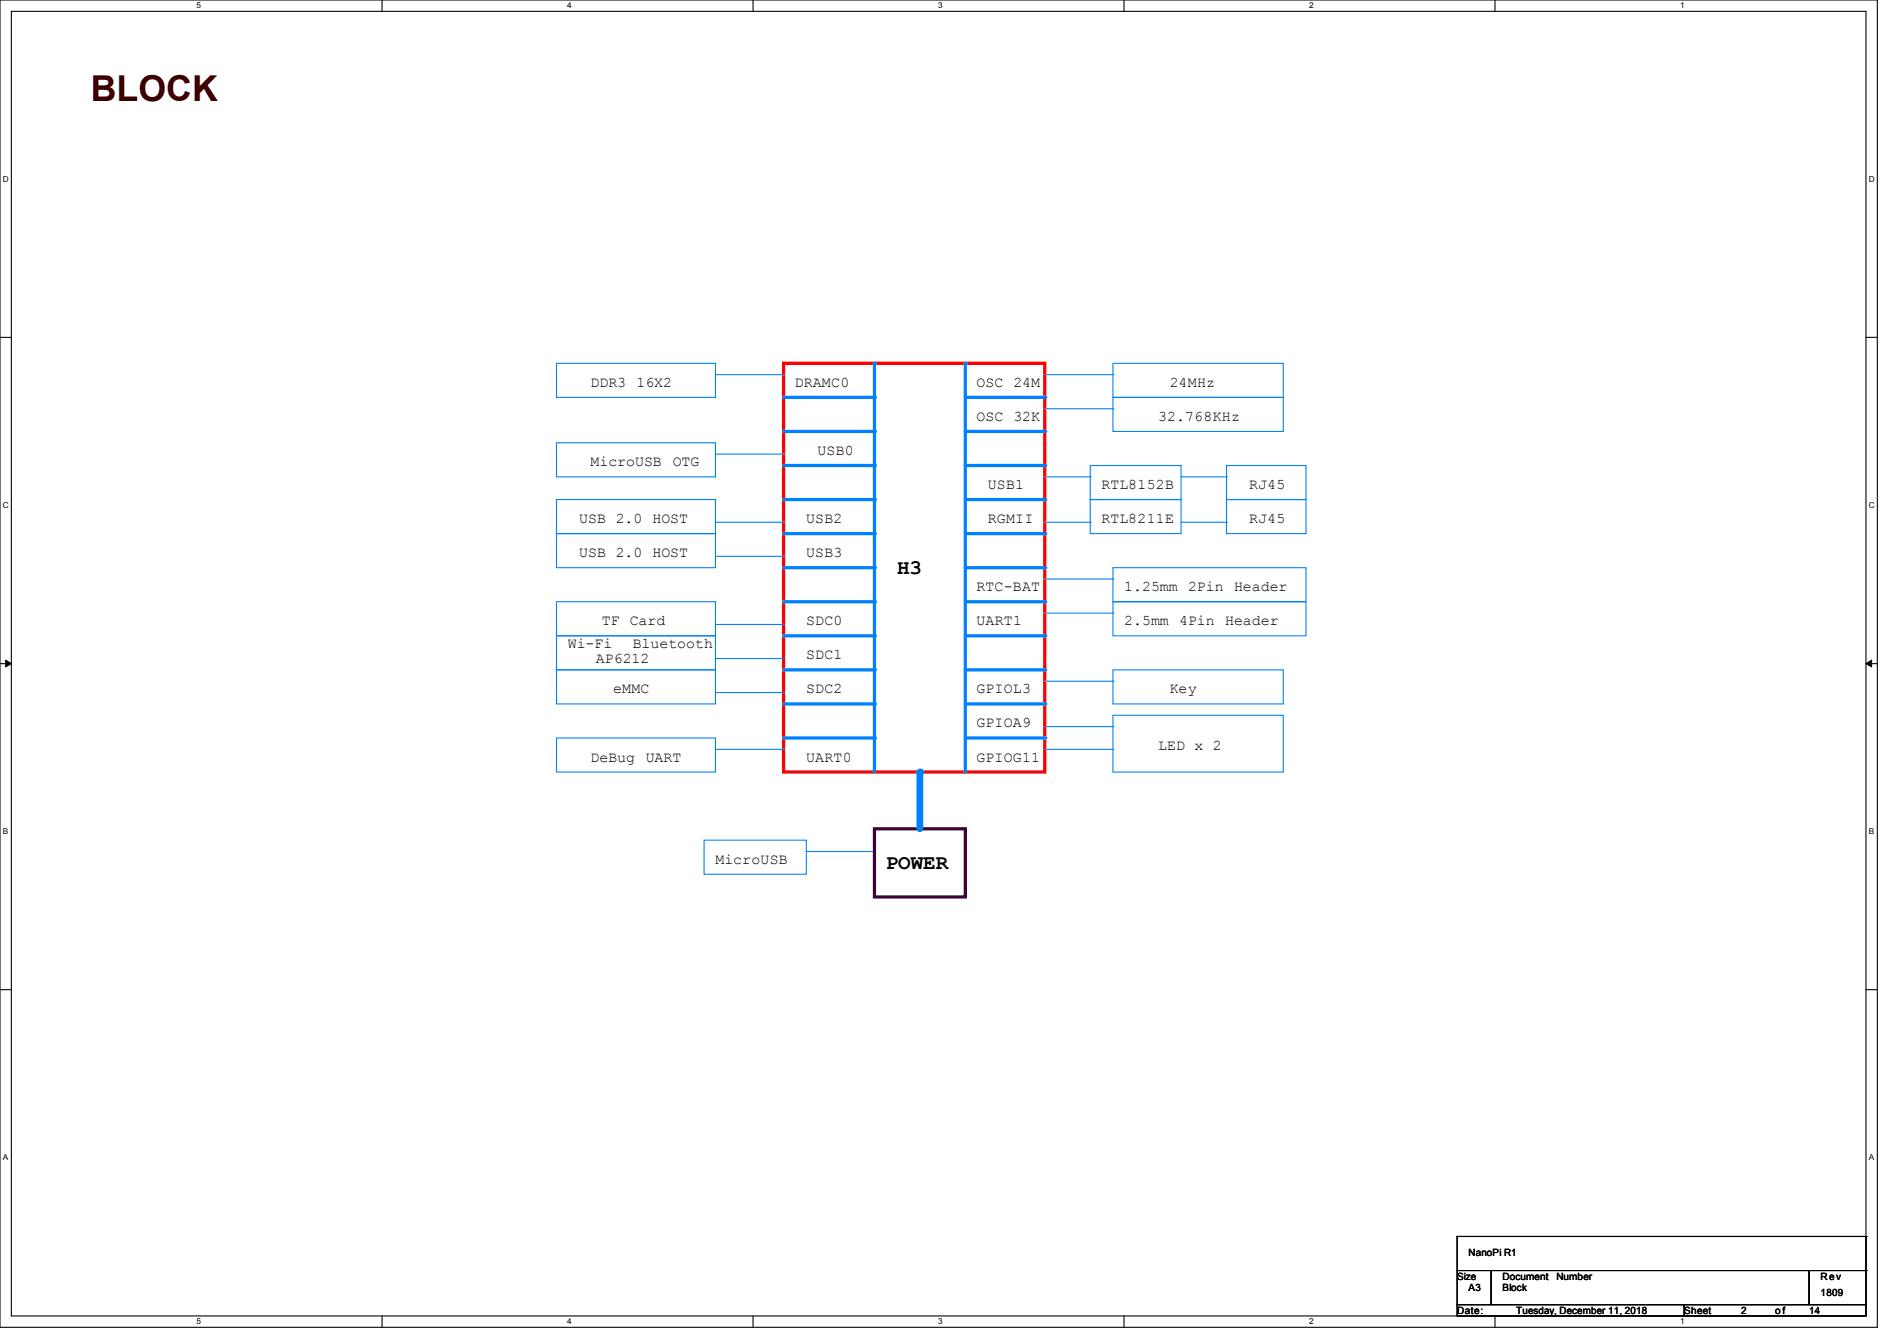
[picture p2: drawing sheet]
<svg xmlns="http://www.w3.org/2000/svg" width="297mm" height="210mm" viewBox="0 0 297 210" stroke-linecap="round" stroke-linejoin="round" font-family="sans-serif">
<path d="M0 0h293.9v207.9h-293.9zM1.8 1.8h290.3v204.3h-290.3z" fill="none" stroke="#000" stroke-width=".17"/>
<g fill="#fff">
<path d="M30.8 .2h.7v1.4h-.7z"/>
<path d="M30.8 206.2h.7v1.4h-.7z"/>
</g>
<path d="M59.8 0v1.8M59.8 206.1v1.8" fill="none" stroke="#000" stroke-width=".17"/>
<g fill="#fff">
<path d="M88.8 .2h.7v1.4h-.7z"/>
<path d="M88.8 206.2h.7v1.4h-.7z"/>
</g>
<path d="M117.9 0v1.8M117.9 206.1v1.8" fill="none" stroke="#000" stroke-width=".17"/>
<g fill="#fff">
<path d="M146.9 .2h.7v1.4h-.7z"/>
<path d="M146.9 206.2h.7v1.4h-.7z"/>
</g>
<path d="M176 0v1.8M176 206.1v1.8" fill="none" stroke="#000" stroke-width=".17"/>
<g fill="#fff">
<path d="M205 .2h.7v1.4h-.7z"/>
<path d="M205 206.2h.7v1.4h-.7z"/>
</g>
<path d="M234.1 0v1.8M234.1 206.1v1.8" fill="none" stroke="#000" stroke-width=".17"/>
<g fill="#fff">
<path d="M263.1 .2h.6v1.4h-.6z"/>
<path d="M263.1 206.2h.6v1.4h-.6z"/>
<path d="M.5 27.3h.9v1.4h-.9z"/>
<path d="M292.6 27.3h.9v1.4h-.9z"/>
<path d="M.5 78.4h.9v1.4h-.9z"/>
<path d="M292.6 78.4h.9v1.4h-.9z"/>
</g>
<path d="M0 52.8h1.8M292.1 52.8h1.8" fill="none" stroke="#000" stroke-width=".17"/>
<g fill="#fff">
<path d="M.5 129.5h.8v1.4h-.8z"/>
<path d="M292.6 129.5h.8v1.4h-.8z"/>
</g>
<path d="M0 103.9h1.8M292.1 103.9h1.8" fill="none" stroke="#000" stroke-width=".17"/>
<path d="M.9 103.4l.9 .5-.9 .5zM292.1 103.9l.9-.5v1z" fill="#000" stroke="#000" stroke-width=".16"/>
<g fill="#fff">
<path d="M.5 180.5h.8v1.4h-.8z"/>
<path d="M292.6 180.5h.8v1.4h-.8z"/>
</g>
<path d="M0 155h1.8M292.1 155h1.8" fill="none" stroke="#000" stroke-width=".17"/>
<path d="M122.7 56.9h40.9v64h-40.9z" fill="none" stroke="#f00" stroke-width=".51"/>
<path d="M122.7 67.6h14.2" fill="none" stroke="#0080ff" stroke-width=".51"/>
<circle cx="136.9" cy="67.6" r=".25" fill="#0080ff"/>
<path d="M122.7 72.9h14.2" fill="none" stroke="#0080ff" stroke-width=".51"/>
<circle cx="136.9" cy="72.9" r=".25" fill="#0080ff"/>
<path d="M122.7 83.6h14.2" fill="none" stroke="#0080ff" stroke-width=".51"/>
<circle cx="136.9" cy="83.6" r=".25" fill="#0080ff"/>
<path d="M122.7 88.9h14.2" fill="none" stroke="#0080ff" stroke-width=".51"/>
<circle cx="136.9" cy="88.9" r=".25" fill="#0080ff"/>
<path d="M163.6 58.7h10.6M174.2 56.9h26.7v5.3h-26.7zM174.2 58.7h.1" fill="none" stroke="#0080ff" stroke-width=".17"/>
<path d="M122.7 94.2h14.2" fill="none" stroke="#0080ff" stroke-width=".51"/>
<circle cx="136.9" cy="94.2" r=".25" fill="#0080ff"/>
<path d="M122.7 104.9h14.2" fill="none" stroke="#0080ff" stroke-width=".51"/>
<circle cx="136.9" cy="104.9" r=".25" fill="#0080ff"/>
<path d="M122.7 110.2h14.2" fill="none" stroke="#0080ff" stroke-width=".51"/>
<circle cx="136.9" cy="110.2" r=".25" fill="#0080ff"/>
<path d="M87.1 83.6h24.9v5.3h-24.9zM112 87.1h10.7M122.7 87.1h.1" fill="none" stroke="#0080ff" stroke-width=".17"/>
<path d="M122.7 115.6h14.2" fill="none" stroke="#0080ff" stroke-width=".51"/>
<circle cx="136.9" cy="115.6" r=".25" fill="#0080ff"/>
<path d="M151.1 72.9h12.5" fill="none" stroke="#0080ff" stroke-width=".51"/>
<circle cx="163.6" cy="72.9" r=".25" fill="#0080ff"/>
<path d="M151.1 78.2h12.5" fill="none" stroke="#0080ff" stroke-width=".51"/>
<circle cx="163.6" cy="78.2" r=".25" fill="#0080ff"/>
<path d="M163.6 64h10.6M174.2 62.2h26.7v5.4h-26.7zM174.2 64h.1" fill="none" stroke="#0080ff" stroke-width=".17"/>
<path d="M151.1 83.6h12.5" fill="none" stroke="#0080ff" stroke-width=".51"/>
<circle cx="163.6" cy="83.6" r=".25" fill="#0080ff"/>
<path d="M151.1 99.6h12.5" fill="none" stroke="#0080ff" stroke-width=".51"/>
<circle cx="163.6" cy="99.6" r=".25" fill="#0080ff"/>
<path d="M151.1 88.9h12.5" fill="none" stroke="#0080ff" stroke-width=".51"/>
<circle cx="163.6" cy="88.9" r=".25" fill="#0080ff"/>
<path d="M163.6 81.8h7.1M170.7 81.8h.1" fill="none" stroke="#0080ff" stroke-width=".17"/>
<path d="M151.1 104.9h12.5" fill="none" stroke="#0080ff" stroke-width=".51"/>
<circle cx="163.6" cy="104.9" r=".25" fill="#0080ff"/>
<path d="M170.7 78.2h14.2v5.4h-14.2z" fill="none" stroke="#0080ff" stroke-width=".17"/>
<path d="M136.9 56.9v64" fill="none" stroke="#0080ff" stroke-width=".51"/>
<circle cx="136.9" cy="56.9" r=".25" fill="#0080ff"/>
<path d="M110.2 131.6h16v5.3h-16zM126.2 133.3h10.7M136.9 133.3h.1" fill="none" stroke="#0080ff" stroke-width=".17"/>
<path d="M122.7 99.6h14.2" fill="none" stroke="#0080ff" stroke-width=".51"/>
<circle cx="136.9" cy="99.6" r=".25" fill="#0080ff"/>
<path d="M151.1 67.6h12.5" fill="none" stroke="#0080ff" stroke-width=".51"/>
<circle cx="163.6" cy="67.6" r=".25" fill="#0080ff"/>
<path d="M151.1 62.2h12.5" fill="none" stroke="#0080ff" stroke-width=".51"/>
<circle cx="163.6" cy="62.2" r=".25" fill="#0080ff"/>
<path d="M87.1 56.9h24.9v5.3h-24.9zM112 58.7h10.7M122.7 58.7h.1" fill="none" stroke="#0080ff" stroke-width=".17"/>
<path d="M122.7 62.2h14.2" fill="none" stroke="#0080ff" stroke-width=".51"/>
<circle cx="136.9" cy="62.2" r=".25" fill="#0080ff"/>
<path d="M112 97.8h10.7M122.7 97.8h.1" fill="none" stroke="#0080ff" stroke-width=".17"/>
<path d="M136.9 129.8h14.2v10.7h-14.2z" fill="none" stroke="#400040" stroke-width=".51"/>
<path d="M144 120.9v8.9" fill="none" stroke="#0080ff" stroke-width="1.1"/>
<circle cx="144" cy="120.9" r=".53" fill="#0080ff"/>
<path d="M87.1 104.9h24.9v5.3h-24.9zM112 108.5h10.7M122.7 108.5h.1" fill="none" stroke="#0080ff" stroke-width=".17"/>
<path d="M151.1 56.9v64" fill="none" stroke="#0080ff" stroke-width=".51"/>
<circle cx="151.1" cy="56.9" r=".25" fill="#0080ff"/>
<path d="M87.1 69.3h24.9v5.4h-24.9zM112 71.1h10.7M122.7 71.1h.1M87.1 94.2h24.9v5.4h-24.9z" fill="none" stroke="#0080ff" stroke-width=".17"/>
<path d="M122.7 78.2h14.2" fill="none" stroke="#0080ff" stroke-width=".51"/>
<circle cx="136.9" cy="78.2" r=".25" fill="#0080ff"/>
<path d="M87.1 78.2h24.9v5.4h-24.9zM112 81.8h10.7M122.7 81.8h.1M87.1 115.6h24.9v5.3h-24.9zM112 117.3h10.7M122.7 117.3h.1" fill="none" stroke="#0080ff" stroke-width=".17"/>
<path d="M151.1 110.2h12.5" fill="none" stroke="#0080ff" stroke-width=".51"/>
<circle cx="163.6" cy="110.2" r=".25" fill="#0080ff"/>
<path d="M163.6 106.7h10.6M163.6 117.3h10.6M174.2 104.9h26.7v5.3h-26.7zM174.2 112h26.7v8.9h-26.7zM174.2 106.7h.1M174.2 117.3h.1" fill="none" stroke="#0080ff" stroke-width=".17"/>
<path d="M151.1 115.6h12.5" fill="none" stroke="#0080ff" stroke-width=".51"/>
<circle cx="163.6" cy="115.6" r=".25" fill="#0080ff"/>
<g fill="none" stroke="#0080ff" stroke-width=".17">
<path d="M163.6 74.7h7.1M170.7 72.9h14.2v5.3h-14.2zM170.7 74.7h.1M184.9 74.7h7.1M192 72.9h12.5v5.3h-12.5zM192 78.2h12.5v5.4h-12.5zM192 74.7h.1M87.1 99.6h24.9v5.3h-24.9zM163.6 96h10.6M174.2 94.2h30.3v5.4h-30.3zM174.2 96h.1M184.9 81.8h7.1"/>
<path d="M192 81.8h.1M112 103.1h10.7M122.7 103.1h.1"/>
</g>
<path d="M151.1 94.2h12.5" fill="none" stroke="#0080ff" stroke-width=".51"/>
<circle cx="163.6" cy="94.2" r=".25" fill="#0080ff"/>
<path d="M163.6 90.7h10.6M174.2 88.9h30.3v5.3h-30.3zM174.2 90.7h.1M163.6 113.8h10.6M174.2 113.8h.1" fill="none" stroke="#0080ff" stroke-width=".17"/>
<path d="M228.1 199h5.4v5.3h-5.4zM228.1 193.6h.1M228.1 193.6v5.4M228.1 193.6h64M233.5 199h49.8v5.3h-49.8zM283.3 199h8.8v5.3h-8.8zM292.1 193.6h.1M292.1 199h.1M292.1 193.6v5.4M228.1 204.3h35.6v1.8h-35.6zM263.7 204.3h28.4v1.8h-28.4z" fill="none" stroke="#000" stroke-width=".17"/>
<text font-size="5.6" fill="#400000" x="14.2" y="15.8">BLOCK</text>
<g font-size="3.3">
<text x="140.5" y="89.8">H3</text>
<text x="138.7" y="136.1">POWER</text>
</g>
<g font-size="2.3">
<text x="92.5" y="60.6">DDR3 16X2</text>
<text x="124.5" y="60.6">DRAMC0</text>
<text x="152.9" y="60.6">OSC 24M</text>
<text x="152.9" y="65.9">OSC 32K</text>
<text x="181.4" y="65.9">32.768KHz</text>
<text x="183.1" y="60.6">24MHz</text>
<text x="128" y="71.2">USB0</text>
<text x="92.5" y="73">MicroUSB</text>
<text x="105.3" y="73">OTG</text>
<text x="154.7" y="76.6">USB1</text>
<text x="172.5" y="76.6">RTL8152B</text>
<text x="195.6" y="76.6">RJ45</text>
<text x="90.7" y="81.9">USB 2.0 HOST</text>
<text x="126.2" y="81.9">USB2</text>
<text x="154.7" y="81.9">RGMII</text>
<text x="172.5" y="81.9">RTL8211E</text>
<text x="195.6" y="81.9">RJ45</text>
<text x="90.7" y="87.2">USB 2.0 HOST</text>
<text x="126.2" y="87.2">USB3</text>
<text x="152.9" y="92.6">RTC-BAT</text>
<text x="176" y="92.6">1.25mm 2Pin Header</text>
<text x="88.9" y="101.5">Wi-Fi</text>
<text x="94.2" y="97.9">TF Card</text>
<text x="99.1" y="101.5">Bluetooth</text>
<text x="126.2" y="97.9">SDC0</text>
<text x="152.9" y="97.9">UART1</text>
<text x="176" y="97.9">2.5mm 4Pin Header</text>
<text x="93.3" y="103.8">AP6212</text>
<text x="126.2" y="103.3">SDC1</text>
<text x="96" y="108.6">eMMC</text>
<text x="126.2" y="108.6">SDC2</text>
<text x="152.9" y="108.6">GPIOL3</text>
<text x="152.9" y="113.9">GPIOA9</text>
<text x="183.1" y="108.6">Key</text>
<text x="92.5" y="119.3">DeBug</text>
<text x="101.1" y="119.3">UART</text>
<text x="126.2" y="119.3">UART0</text>
<text x="152.9" y="119.3">GPIOG11</text>
<text x="181.4" y="117.5">LED x 2</text>
<text x="112" y="135.3">MicroUSB</text>
</g>
<g font-size="1.6">
<text x="229.9" y="196.7">NanoPi R1</text>
<text x="228.1" y="200.4">Size</text>
<text x="229.9" y="202.2">A3</text>
<text x="235.2" y="200.4">Document</text>
<text x="235.3" y="202.2">Block</text>
<text x="243.7" y="200.4">Number</text>
<text x="285" y="200.4">Rev</text>
<text x="285" y="202.9">1809</text>
<text x="228.1" y="205.7">Date:</text>
<text x="237.4" y="205.7">Tuesday, December 11, 2018</text>
<text x="263.7" y="205.7">Sheet</text>
<text x="272.6" y="205.7">2</text>
<text x="277.9" y="205.7">o f</text>
<text x="283.3" y="205.7">14</text>
</g>
<g font-size="1.3">
<text x="30.8" y="1.3">5</text>
<text x="88.8" y="1.3">4</text>
<text x="146.9" y="1.3">3</text>
<text x="205" y="1.3">2</text>
<text x="263.1" y="1.3">1</text>
<text x=".5" y="28.4">D</text>
<text x="292.6" y="28.4">D</text>
<text x=".5" y="79.5">C</text>
<text x="292.6" y="79.5">C</text>
<text x=".5" y="130.6">B</text>
<text x="292.6" y="130.6">B</text>
<text x=".5" y="181.7">A</text>
<text x="292.6" y="181.7">A</text>
<text x="30.8" y="207.4">5</text>
<text x="88.8" y="207.4">4</text>
<text x="146.9" y="207.4">3</text>
<text x="205" y="207.4">2</text>
<text x="263.1" y="207.4">1</text>
</g>
</svg>
